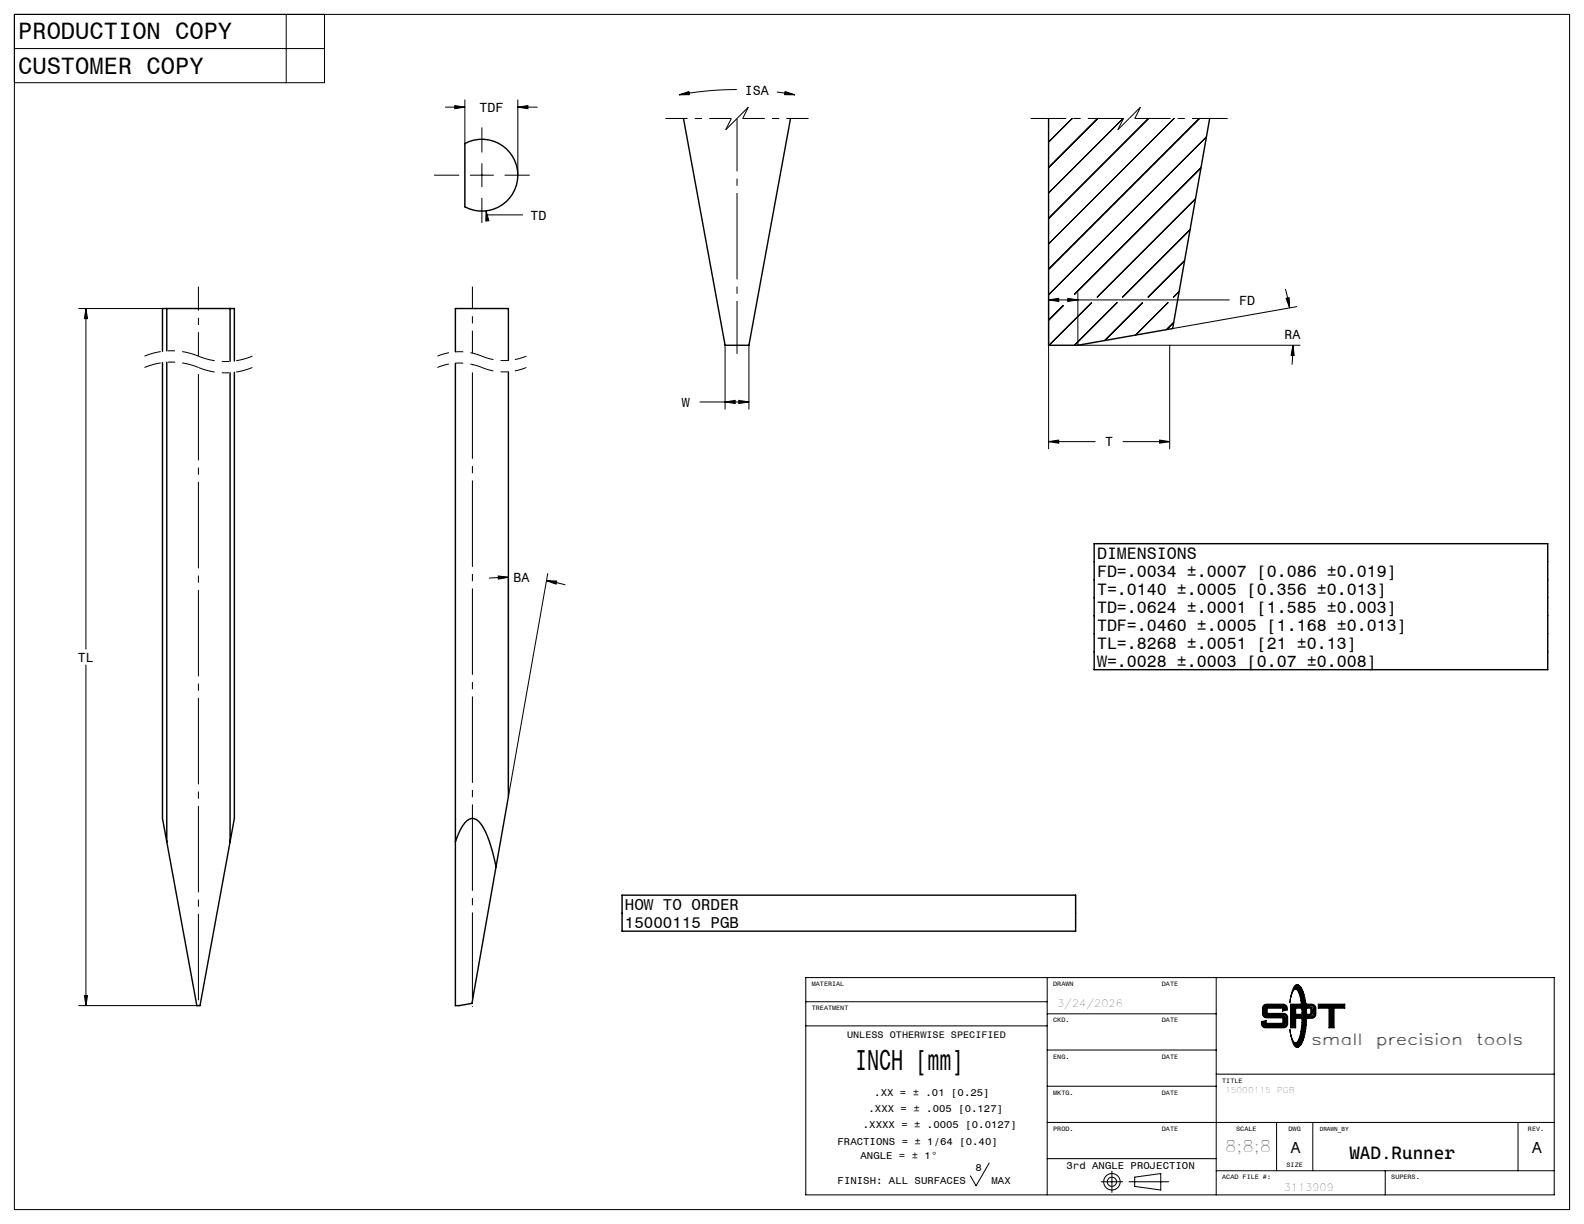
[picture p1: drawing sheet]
<svg xmlns="http://www.w3.org/2000/svg" width="279mm" height="216mm" viewBox="0 0 279 216" stroke-linecap="round" stroke-linejoin="round" font-family="sans-serif">
<g fill="none" stroke="#000" stroke-width=".25">
<path d="M82 25.3a6.3 6.3 0 0 1 9.3 5.6 6.3 6.3 0 0 1-9.3 5.6zM120.6 20.9l7.3 40h4.2l7.3-40M185 20.9v40h5.1l16.7-2.9 6.6-37.1M29.4 54.4h-.7v7.6M29.4 54.4v7.5M29.4 54.4h11.2M40.6 54.4h.7v9.3M40.6 54.4v9.3M28.7 64v80.4l.7 4.1M29.4 63.9v84.6M40.6 65.7v82.8M41.3 65.7v78.7l-.7 4.1"/>
<path d="M80.3 62.1v-7.7h9.4v9.2M80.3 64.1v113.3h.7l2.2-.4 4.3-24.1M89.7 65.6v74.9l-2.2 12.4M193 95.9h80v22.2h-80zM29.4 148.5l5.3 28.9h.6l5.3-28.9M80.3 148.5l.7-1.7a3.7 3.7 0 0 1 2.1-2.4 2.37 2.37 0 0 1 2.2 1.6l.7 1.5 .6 1.8 .9 3.6M109.7 157.9h80v6.3h-80z"/>
</g>
<g fill="none" stroke="#000" stroke-width=".18">
<path d="M2.5 8.6h54.7M2.5 2.5h274.4v210.9h-274.4zM50.5 2.5v12.1M57.2 2.5v12.1h-54.7M78.6 18.9h3.4M80.2 18.6l1.8 .3-1.8 .3zM82 17.6v7.7M91.3 18.9l1.8-.3v.6zM91.3 17.6v13.3M91.3 18.9h3.5M119.8 16.7l1.7-.5 .1 .5zM130 15.8a56.5 56.5 0 0 0-10.2 .9"/>
<path d="M137 16.2l3.2 .5M138.5 16.2l1.7 .5h-1.8zM76.6 30.9h4.3M83 30.9h4M85 22.5v4.3M85 28.9v4M85 35v4.3M85.7 37.2l.5 1.7-.5 .1zM85.7 37.2l.1 .7h6.4M89.1 30.9h4.3M189.1 20.9l-4.1 4.2M193.6 20.9l-8.6 8.6"/>
<path d="M198.1 20.9l-13.1 13.1M202.6 20.9l-17.6 17.6M207.1 20.9l-22.1 22.1M210.9 35.1l-17.4 17.3M211.6 20.9l-26.6 26.6M211.8 29.6l-22.2 22.3M212.8 24.2l-27.7 27.7M13.9 54.4h27.4M15.2 54.4l.2 1.8h-.5zM15.2 54.4v60.1M185 52.9l1.7-.3v.6zM185 51.6v27.6"/>
<path d="M185 52.9h31.8M187.5 53.9l-2.5 2.6M188.3 52.6l1.8 .3-1.8 .3zM190.1 51.6v9.3h39.2M192.5 53.4l-7.5 7.5M197 53.4l-7.5 7.5M201.5 53.4l-6.6 6.7M206 53.4l-5.7 5.7M207 56.9l-1.2 1.2M208 51.4l-1 1M209 46l-6.5 6.4M209.9 40.5l-11.9 11.9"/>
<path d="M226.7 51l.8 3.3M226.9 52.6l.5-.1 .1 1.8zM228.7 54.1l-21.9 3.9M123.5 70.9h8.6M127.9 70.9l1.8-.3v.6zM127.9 60.9v11.3M130.3 70.6l1.8 .3-1.8 .3zM132.1 60.9v11.3M185 77.9l1.7-.3v.6zM185 77.9h8.2M198.1 77.9h8.2M204.5 77.6l1.8 .3-1.8 .3z"/>
<path d="M206.3 60.9v18.3M228.1 60.9l.2 1.8h-.6zM228.1 60.9l-.2 3.4M15.2 117.3v60.1M87.9 101.6l1.8 .2-1.8 .3zM89.7 101.8l-3.4 .2M89.7 101.8v37.5M96.4 102.4l1.8 .1-.1 .5zM96.4 102.4l3.3 .8M96.6 101.2l-6.9 39.3M13.9 177.4h21.1M14.9 175.6h.5l-.2 1.8z"/>
<path d="M142.1 172.4h132.1v38.4h-132.1zM142.1 176.7h42.6M184.7 172.4v38.4M184.7 178.8h29.8M214.5 172.4v38.4M222.9 177.3l.5-.2h2.9a.79 .79 0 0 1 .8 1l-.9 .2v-.5h-2.7v.9h2.9a.72 .72 0 0 1 .7 .8v1.1a.72 .72 0 0 1-.7 .7h-3.2a.72 .72 0 0 1-.7-.7v-.4l.8-.2v.5h3v-1h-2.9a.72 .72 0 0 1-.7-.7v-1.1zM223 177.4l.4-.1h2.9a.61 .61 0 0 1 .6 .7l-.5 .2v-.5h-3v1.2h3a.58 .58 0 0 1 .6 .6v1.1a.58 .58 0 0 1-.6 .5h-3.2a.64 .64 0 0 1-.6-.8l.6-.1v.4h3.2v-1.2h-3a.58 .58 0 0 1-.6-.6v-1.1zM223.1 177.6l.3-.2h2.9l.3 .1 .2 .4-.3 .1v-.5h-3.3v1.5l3.4 .1 .2 .4-.1 1.4-.3 .1h-3.2l-.3-.1-.1-.5h.3v.4h3.5v-1.5l-3.4-.1-.2-.4zM223.1 177.8v1.1M223.4 179.1h3M226.6 177.7l.1 .2M226.7 179.4v1.3"/>
<path d="M227.6 177.1h1.9v.7h-1v1.1h1.1v.7h-1.1v1.7h-.9zM227.8 177.3h1.5l.1 .4h-1v1.4h1v.4h-1v1.6h-.6zM227.9 177.4h1.3v.1h-.9v1.7h1v.1h-1v1.7h-.4zM228.1 177.5v3.4M228.4 173.8a.69 .69 0 0 1 1.1 .5 13.7 13.7 0 0 1 0 9.9 .73 .73 0 0 1-.7 .6 .73 .73 0 0 1-.7-.7l-.3-.9-.3-1.6a3 3 0 0 0 1 2.3h.1a3.3 3.3 0 0 0 .9-2.4 12.8 12.8 0 0 0-.6-6.8 .45 .45 0 0 0-.5-.2 .45 .45 0 0 0-.4 .4l-.5 2 .5-2.2zM228.6 174.1a1.91 1.91 0 0 1 1.1 1.8 15 15 0 0 1-.3 7.7l-.4 .5-.4 .2M228.8 173.8l-.6 .6a.67 .67 0 0 1 1 .6 14.4 14.4 0 0 1-.1 8.6 .6 .6 0 0 1-.9 .4l.6 .6M228.8 174l-.3 .2a1.65 1.65 0 0 1 1.1 1.6 14.2 14.2 0 0 1-.4 7.9l-.3 .4-.4 .1 .3 .3M228.8 174h.1M228.8 173.8h.1M228.8 173.8l.5 .3a8.6 8.6 0 0 1 1 5.1 8.6 8.6 0 0 1-1 5.1l-.5 .3M228.8 174l.4 .2a8.5 8.5 0 0 1 1 5 8.5 8.5 0 0 1-1 5l-.4 .3"/>
<path d="M230.4 177.1h1a.72 .72 0 0 1 .7 .7v1.1a.72 .72 0 0 1-.7 .7h-.8v-.7l.5-.1 .1-.7-.2-.2-.5-.1zM230.6 177.3h.8a.58 .58 0 0 1 .6 .5v1.1a.58 .58 0 0 1-.6 .6h-.7v-.4l.4-.1 .2-.2v-.7l-.1-.4h-.6zM230.8 177.4h.7l.3 .4v1.3l-.3 .2h-.6v-.1l.3-.1 .3-.2v-1a.58 .58 0 0 0-.7-.4zM231.4 177.6l.3 .2v1.2l-.3 .2M232.5 177.1h4.7v.7h-1.9v3.5h-.9v-3.5h-1.9zM232.7 177.3h4.4v.4h-1.9v3.4h-.6v-3.4h-1.9zM232.8 177.4h4.1v.1h-1.9v3.5h-.3v-3.5h-1.9zM234.9 177.6v3.3M142.1 181h42.6M184.7 191.6h29.8M184.7 198h89.5M184.7 185.2h29.8"/>
<path d="M214.5 189.5h59.7M222.9 180.5v.2M223.2 180.9h3.2M225.2 198v8.5M228.8 184.6h.1M228.8 184.5h.1M231.6 198v8.5M267.8 198v8.5M174.5 205.2l-2.3 4-1-1.8M184.7 204.4h29.8M194.2 208.5h3.8M196.1 206.6v3.7"/>
<path d="M199.2 208.5h6.9M200.1 207.6l4.6-.6v2.9l-4.6-.6zM214.5 206.5h59.7M244.3 206.5v4.3"/>
<circle cx="196.1" cy="208.5" r=".81"/>
<circle cx="196.1" cy="208.5" r="1.45"/>
</g>
<path d="M85 64.8a10.2 10.2 0 0 0-7.8 0M85 62.8a10.2 10.2 0 0 0-7.8 0M92.8 64.8a10.2 10.2 0 0 1-7.8 0M92.8 62.8a10.2 10.2 0 0 1-7.8 0" fill="none" stroke="#000" stroke-width=".18" stroke-dasharray="6.3 1.3 1.3 1.3" stroke-dashoffset="4.2" stroke-linecap="butt"/>
<path d="M35 64.8a12.4 12.4 0 0 0-9.5 0M35 62.8a12.4 12.4 0 0 0-9.5 0M44.5 64.8a12.4 12.4 0 0 1-9.5 0M44.5 62.8a12.4 12.4 0 0 1-9.5 0" fill="none" stroke="#000" stroke-width=".18" stroke-dasharray="6.3 1.3 1.3 1.3" stroke-dashoffset="3.4" stroke-linecap="butt"/>
<path d="M129 20.9h-11.6M142.6 20.9h-11.6" fill="none" stroke="#000" stroke-width=".18" stroke-dasharray="6.3 1.3 1.3 1.3" stroke-dashoffset="2.4" stroke-linecap="butt"/>
<path d="M132 18.9l-2 2M201.2 18.9l-2 2M128 22.9l1-2M130 20.9l-2 2M131 20.9l1-2M197.2 22.9l1-2M199.2 20.9l-2 2M200.2 20.9l1-2" fill="none" stroke="#000" stroke-width=".18" stroke-dasharray="6.3 1.3 1.3 1.3" stroke-linecap="butt"/>
<path d="M198.2 20.9h-16.4M216.5 20.9h-16.3" fill="none" stroke="#000" stroke-width=".18" stroke-dasharray="6.3 1.3 1.3 1.3" stroke-dashoffset=".1" stroke-linecap="butt"/>
<path d="M83.3 64.3v113.3" fill="none" stroke="#000" stroke-width=".18" stroke-dasharray="15.2 1.3 1.3 1.3" stroke-dashoffset="-1.4" stroke-linecap="butt"/>
<path d="M83.3 50.6v11.7" fill="none" stroke="#000" stroke-width=".18" stroke-dasharray="15.2 1.3 1.3 1.3" stroke-dashoffset="11.3" stroke-linecap="butt"/>
<path d="M35 64.8v112.8" fill="none" stroke="#000" stroke-width=".18" stroke-dasharray="15.2 1.3 1.3 1.3" stroke-dashoffset="-1.1" stroke-linecap="butt"/>
<path d="M35 50.6v12.2" fill="none" stroke="#000" stroke-width=".18" stroke-dasharray="15.2 1.3 1.3 1.3" stroke-dashoffset="11" stroke-linecap="butt"/>
<path d="M130 20.9v41.5" fill="none" stroke="#000" stroke-width=".18" stroke-dasharray="15.2 1.3 1.3 1.3" stroke-dashoffset="5.9" stroke-linecap="butt"/>
<path d="M96.4 102.4l1.8 .1-.1 .5zM87.9 101.6l1.8 .2-1.8 .3zM15.2 54.4l.2 1.8h-.5zM14.9 175.6h.5l-.2 1.8zM85.7 37.2v1.8l.5-.1zM91.3 18.9l1.8-.3v.6zM80.2 18.6l1.8 .3-1.8 .3zM130.3 70.6l1.8 .3-1.8 .3zM127.9 70.9l1.8-.3v.6zM119.8 16.7h1.8l-.1-.5zM138.5 16.2l-.1 .5h1.8zM185 52.9l1.7-.3v.6zM188.3 52.6l1.8 .3-1.8 .3zM228.1 60.9l.2 1.8h-.6zM226.9 52.6l.5-.1 .1 1.8zM204.5 77.6l1.8 .3-1.8 .3zM185 77.9l1.7-.3v.6z" fill="#000"/>
<text font-size="5.1" x="150.8" y="188.8">INCH [mm]</text>
<g font-size="4.2">
<text x="3.2" y="6.8">PRODUCTION COPY</text>
<text x="3.2" y="13">CUSTOMER COPY</text>
</g>
<text font-size="3.2" x="238" y="204.5">WAD.Runner</text>
<g font-size="2.9">
<text x="193.5" y="98.6">DIMENSIONS</text>
<text x="193.5" y="101.7">FD=.0034 ±.0007 [0.086 ±0.019]</text>
<text x="193.5" y="104.9">T=.0140 ±.0005 [0.356 ±0.013]</text>
<text x="193.5" y="108.1">TD=.0624 ±.0001 [1.585 ±0.003]</text>
<text x="193.5" y="111.3">TDF=.0460 ±.0005 [1.168 ±0.013]</text>
<text x="193.5" y="114.4">TL=.8268 ±.0051 [21 ±0.13]</text>
<text x="193.5" y="117.6">W=.0028 ±.0003 [0.07 ±0.008]</text>
</g>
<g font-size="2.8">
<text x="110.2" y="160.5">HOW TO ORDER</text>
<text x="110.2" y="163.7">15000115 PGB</text>
<text x="231.4" y="184.3">small</text>
<text x="242.8" y="184.3">precision</text>
<text x="260.5" y="184.3">tools</text>
<text x="216.1" y="203.3">8;8;8</text>
<text x="227.7" y="203.3">A</text>
<text x="270.3" y="203.3">A</text>
</g>
<g font-size="2.3">
<text x="131.4" y="16.7">ISA</text>
<text x="84.6" y="19.7">TDF</text>
<text x="93.6" y="38.7">TD</text>
<text x="218.6" y="53.7">FD</text>
<text x="226.6" y="59.7">RA</text>
<text x="120.3" y="71.7">W</text>
<text x="194.9" y="78.7">T</text>
<text x="90.6" y="102.7">BA</text>
<text x="13.7" y="116.7">TL</text>
</g>
<g font-size="1.8">
<text x="186.5" y="177.6">3/24/2026</text>
<text x="153.2" y="196.2">.XXX = ± .005 [0.127]</text>
<text x="154.2" y="193.3">.XX = ± .01 [0.25]</text>
<text x="147.7" y="201.9">FRACTIONS = ± 1/64 [0.40]</text>
<text x="152.2" y="199">.XXXX = ± .0005 [0.0127]</text>
<text x="147.8" y="208.8">FINISH: ALL SURFACES</text>
<text x="151.8" y="204.5">ANGLE = ± 1°</text>
<text x="172.1" y="206.5">8</text>
<text x="174.9" y="208.8">MAX</text>
<text x="188.1" y="206.2">3rd ANGLE PROJECTION</text>
<text x="226.4" y="210.2">3113909</text>
</g>
<text font-size="1.7" x="149.4" y="183">UNLESS OTHERWISE SPECIFIED</text>
<g font-size="1.4">
<text x="216.1" y="192.8">15000115</text>
<text x="225.2" y="192.8">PGB</text>
</g>
<g font-size="1.1">
<text x="143.2" y="173.9">MATERIAL</text>
<text x="185.8" y="173.9">DRAWN</text>
<text x="204.9" y="173.9">DATE</text>
<text x="143.2" y="178.2">TREATMENT</text>
<text x="185.8" y="180.3">CKD.</text>
<text x="204.9" y="180.3">DATE</text>
<text x="185.8" y="186.7">ENG.</text>
<text x="204.9" y="186.7">DATE</text>
<text x="215.6" y="191">TITLE</text>
<text x="185.8" y="193.1">MKTG.</text>
<text x="204.9" y="193.1">DATE</text>
<text x="185.8" y="199.5">PROD.</text>
<text x="204.9" y="199.5">DATE</text>
<text x="218.1" y="199.5">SCALE</text>
<text x="227.3" y="199.5">DWG</text>
<text x="232.8" y="199.5">DRAWN_BY</text>
<text x="269.5" y="199.5">REV.</text>
<text x="215.6" y="208">ACAD FILE #:</text>
<text x="226.9" y="205.9">SIZE</text>
<text x="245.4" y="208">SUPERS.</text>
</g>
</svg>
